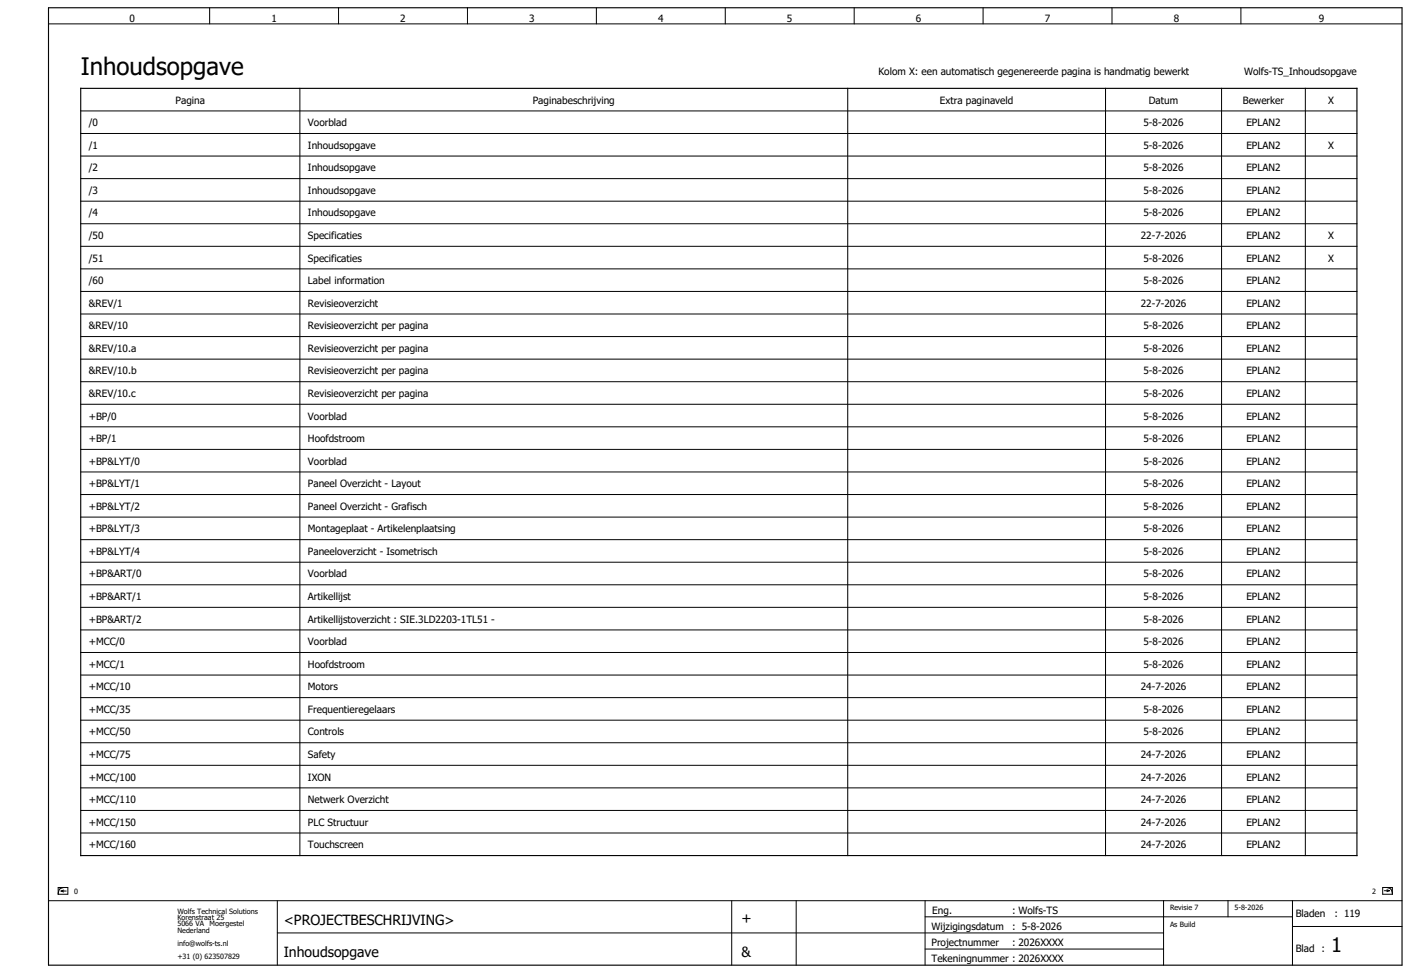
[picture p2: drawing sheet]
<svg xmlns="http://www.w3.org/2000/svg" width="438mm" height="302mm" viewBox="0 0 438 302" stroke-linecap="round" stroke-linejoin="round" font-family="sans-serif">
<g fill="none" stroke="#000" stroke-width=".31">
<path d="M15.1 7.4h420M65.1 2.4v5M105.1 2.4v5M145.1 2.4v5M185.1 2.4v5M225.1 2.4v5M265.1 2.4v5M305.1 2.4v5M345.1 2.4v5M385.1 2.4v5M25.1 34.4h396M93.1 27.4v238"/>
<path d="M263.1 27.4v238M343.1 27.4v238M379.1 27.4v238M405.1 27.4v238M25.1 48.4h396M25.1 41.4h396M25.1 55.4h396M25.1 62.4h396M25.1 76.4h396M25.1 69.4h396M25.1 97.4h396M25.1 90.4h396"/>
<path d="M25.1 83.4h396M25.1 104.4h396M25.1 118.4h396M25.1 111.4h396M25.1 132.4h396M25.1 139.4h396M25.1 125.4h396M25.1 146.4h396M25.1 153.4h396M25.1 160.4h396M25.1 174.4h396M25.1 167.4h396"/>
<path d="M25.1 188.4h396M25.1 181.4h396M25.1 195.4h396M25.1 209.4h396M25.1 202.4h396M25.1 216.4h396M25.1 230.4h396M25.1 237.4h396M25.1 223.4h396M25.1 244.4h396M25.1 258.4h396M25.1 251.4h396"/>
<path d="M15.1 279.4h420M18.1 275.3h3v2.1h-3zM19 276.4h1.6M19 276.4l.8 .3M19.8 276.1l-.8 .3M20.2 275.3a1.76 1.76 0 0 0-2.1 2.1M86.1 279.4v20M227.1 279.4v20M247.1 279.4v20M287.1 279.4v20M361.1 279.4v20M381.1 279.4v5"/>
<path d="M401.1 279.4v20M429.1 275.3h3v2.1h-3zM429.6 276.3h1.6M430 275.3a1.76 1.76 0 0 1 2.1 2.1M430.4 276l.8 .3M431.2 276.3l-.8 .3M86.1 289.4h275M287.1 284.4h114M287.1 294.4h74M401.1 287.4h34"/>
</g>
<path d="M15.1 2.4h420v297h-420zM25.1 27.4h396v238h-396z" fill="none" stroke="#000" stroke-width=".35"/>
<text font-size="7.5" x="25.1" y="23.4">Inhoudsopgave</text>
<text font-size="6.2" x="413.1" y="295.4">1</text>
<g font-size="4.3">
<text x="88.1" y="286.9">&lt;PROJECTBESCHRIJVING&gt;</text>
<text x="230.1" y="286.4">+</text>
<text x="88.1" y="296.9">Inhoudsopgave</text>
<text x="230.1" y="296.9">&amp;</text>
</g>
<g font-size="3.1">
<text x="40.2" y="6.8">0</text>
<text x="84.2" y="6.8">1</text>
<text x="124.2" y="6.8">2</text>
<text x="164.2" y="6.8">3</text>
<text x="204.2" y="6.8">4</text>
<text x="244.2" y="6.8">5</text>
<text x="284.2" y="6.8">6</text>
<text x="324.2" y="6.8">7</text>
<text x="364.2" y="6.8">8</text>
<text x="409.2" y="6.8">9</text>
<text x="272.6" y="23.4">Kolom X: een automatisch gegenereerde pagina is handmatig bewerkt</text>
<text x="386" y="23.4">Wolfs-TS_Inhoudsopgave</text>
<text x="54.5" y="32.1">Pagina</text>
<text x="165.3" y="32.1">Paginabeschrijving</text>
<text x="291.7" y="32.1">Extra paginaveld</text>
<text x="356.5" y="32.1">Datum</text>
<text x="385.6" y="32.1">Bewerker</text>
<text x="412.2" y="32.1">X</text>
<text x="27.6" y="39.1">/0</text>
<text x="95.6" y="39.1">Voorblad</text>
<text x="354.8" y="39.1">5-8-2026</text>
<text x="386.7" y="39.1">EPLAN2</text>
<text x="27.6" y="46.1">/1</text>
<text x="95.6" y="46.1">Inhoudsopgave</text>
<text x="354.8" y="46.1">5-8-2026</text>
<text x="386.7" y="46.1">EPLAN2</text>
<text x="412.2" y="46.1">X</text>
<text x="27.6" y="53.1">/2</text>
<text x="95.6" y="53.1">Inhoudsopgave</text>
<text x="354.8" y="53.1">5-8-2026</text>
<text x="386.7" y="53.1">EPLAN2</text>
<text x="27.6" y="60.1">/3</text>
<text x="95.6" y="60.1">Inhoudsopgave</text>
<text x="354.8" y="60.1">5-8-2026</text>
<text x="386.7" y="60.1">EPLAN2</text>
<text x="27.6" y="67.1">/4</text>
<text x="95.6" y="67.1">Inhoudsopgave</text>
<text x="354.8" y="67.1">5-8-2026</text>
<text x="386.7" y="67.1">EPLAN2</text>
<text x="27.6" y="74.1">/50</text>
<text x="95.6" y="74.1">Specificaties</text>
<text x="354" y="74.1">22-7-2026</text>
<text x="386.7" y="74.1">EPLAN2</text>
<text x="412.2" y="74.1">X</text>
<text x="27.6" y="81.1">/51</text>
<text x="95.6" y="81.1">Specificaties</text>
<text x="354.8" y="81.1">5-8-2026</text>
<text x="386.7" y="81.1">EPLAN2</text>
<text x="412.2" y="81.1">X</text>
<text x="27.6" y="88.1">/60</text>
<text x="95.6" y="88.1">Label information</text>
<text x="354.8" y="88.1">5-8-2026</text>
<text x="386.7" y="88.1">EPLAN2</text>
<text x="27.6" y="95.1">&amp;REV/1</text>
<text x="95.6" y="95.1">Revisieoverzicht</text>
<text x="354" y="95.1">22-7-2026</text>
<text x="386.7" y="95.1">EPLAN2</text>
<text x="27.6" y="102.1">&amp;REV/10</text>
<text x="95.6" y="102.1">Revisieoverzicht per pagina</text>
<text x="354.8" y="102.1">5-8-2026</text>
<text x="386.7" y="102.1">EPLAN2</text>
<text x="27.6" y="109.1">&amp;REV/10.a</text>
<text x="95.6" y="109.1">Revisieoverzicht per pagina</text>
<text x="354.8" y="109.1">5-8-2026</text>
<text x="386.7" y="109.1">EPLAN2</text>
<text x="27.6" y="116.1">&amp;REV/10.b</text>
<text x="95.6" y="116.1">Revisieoverzicht per pagina</text>
<text x="354.8" y="116.1">5-8-2026</text>
<text x="386.7" y="116.1">EPLAN2</text>
<text x="27.6" y="123.1">&amp;REV/10.c</text>
<text x="95.6" y="123.1">Revisieoverzicht per pagina</text>
<text x="354.8" y="123.1">5-8-2026</text>
<text x="386.7" y="123.1">EPLAN2</text>
<text x="27.6" y="130.1">+BP/0</text>
<text x="95.6" y="130.1">Voorblad</text>
<text x="354.8" y="130.1">5-8-2026</text>
<text x="386.7" y="130.1">EPLAN2</text>
<text x="27.6" y="137.1">+BP/1</text>
<text x="95.6" y="137.1">Hoofdstroom</text>
<text x="354.8" y="137.1">5-8-2026</text>
<text x="386.7" y="137.1">EPLAN2</text>
<text x="27.6" y="144.1">+BP&amp;LYT/0</text>
<text x="95.6" y="144.1">Voorblad</text>
<text x="354.8" y="144.1">5-8-2026</text>
<text x="386.7" y="144.1">EPLAN2</text>
<text x="27.6" y="151.1">+BP&amp;LYT/1</text>
<text x="95.6" y="151.1">Paneel Overzicht - Layout</text>
<text x="354.8" y="151.1">5-8-2026</text>
<text x="386.7" y="151.1">EPLAN2</text>
<text x="27.6" y="158.1">+BP&amp;LYT/2</text>
<text x="95.6" y="158.1">Paneel Overzicht - Grafisch</text>
<text x="354.8" y="158.1">5-8-2026</text>
<text x="386.7" y="158.1">EPLAN2</text>
<text x="27.6" y="165.1">+BP&amp;LYT/3</text>
<text x="95.6" y="165.1">Montageplaat - Artikelenplaatsing</text>
<text x="354.8" y="165.1">5-8-2026</text>
<text x="386.7" y="165.1">EPLAN2</text>
<text x="27.6" y="172.1">+BP&amp;LYT/4</text>
<text x="95.6" y="172.1">Paneeloverzicht - Isometrisch</text>
<text x="354.8" y="172.1">5-8-2026</text>
<text x="386.7" y="172.1">EPLAN2</text>
<text x="27.6" y="179.1">+BP&amp;ART/0</text>
<text x="95.6" y="179.1">Voorblad</text>
<text x="354.8" y="179.1">5-8-2026</text>
<text x="386.7" y="179.1">EPLAN2</text>
<text x="27.6" y="186.1">+BP&amp;ART/1</text>
<text x="95.6" y="186.1">Artikellijst</text>
<text x="354.8" y="186.1">5-8-2026</text>
<text x="386.7" y="186.1">EPLAN2</text>
<text x="27.6" y="193.1">+BP&amp;ART/2</text>
<text x="95.6" y="193.1">Artikellijstoverzicht : SIE.3LD2203-1TL51 -</text>
<text x="354.8" y="193.1">5-8-2026</text>
<text x="386.7" y="193.1">EPLAN2</text>
<text x="27.6" y="200.1">+MCC/0</text>
<text x="95.6" y="200.1">Voorblad</text>
<text x="354.8" y="200.1">5-8-2026</text>
<text x="386.7" y="200.1">EPLAN2</text>
<text x="27.6" y="207.1">+MCC/1</text>
<text x="95.6" y="207.1">Hoofdstroom</text>
<text x="354.8" y="207.1">5-8-2026</text>
<text x="386.7" y="207.1">EPLAN2</text>
<text x="27.6" y="214.1">+MCC/10</text>
<text x="95.6" y="214.1">Motors</text>
<text x="354" y="214.1">24-7-2026</text>
<text x="386.7" y="214.1">EPLAN2</text>
<text x="27.6" y="221.1">+MCC/35</text>
<text x="95.6" y="221.1">Frequentieregelaars</text>
<text x="354.8" y="221.1">5-8-2026</text>
<text x="386.7" y="221.1">EPLAN2</text>
<text x="27.6" y="228.1">+MCC/50</text>
<text x="95.6" y="228.1">Controls</text>
<text x="354.8" y="228.1">5-8-2026</text>
<text x="386.7" y="228.1">EPLAN2</text>
<text x="27.6" y="235.1">+MCC/75</text>
<text x="95.6" y="235.1">Safety</text>
<text x="354" y="235.1">24-7-2026</text>
<text x="386.7" y="235.1">EPLAN2</text>
<text x="27.6" y="242.1">+MCC/100</text>
<text x="95.6" y="242.1">IXON</text>
<text x="354" y="242.1">24-7-2026</text>
<text x="386.7" y="242.1">EPLAN2</text>
<text x="27.6" y="249.1">+MCC/110</text>
<text x="95.6" y="249.1">Netwerk Overzicht</text>
<text x="354" y="249.1">24-7-2026</text>
<text x="386.7" y="249.1">EPLAN2</text>
<text x="27.6" y="256.1">+MCC/150</text>
<text x="95.6" y="256.1">PLC Structuur</text>
<text x="354" y="256.1">24-7-2026</text>
<text x="386.7" y="256.1">EPLAN2</text>
<text x="27.6" y="263.1">+MCC/160</text>
<text x="95.6" y="263.1">Touchscreen</text>
<text x="354" y="263.1">24-7-2026</text>
<text x="386.7" y="263.1">EPLAN2</text>
<text x="289.3" y="283.4">Eng.</text>
<text x="314.1" y="283.4">: Wolfs-TS</text>
<text x="402.1" y="284.4">Bladen</text>
<text x="414.1" y="284.4">: 119</text>
<text x="289.1" y="288.4">Wijzigingsdatum</text>
<text x="289.1" y="293.4">Projectnummer</text>
<text x="314.1" y="288.4">: 5-8-2026</text>
<text x="314.1" y="293.4">: 2026XXXX</text>
<text x="289.1" y="298.4">Tekeningnummer : 2026XXXX</text>
<text x="402.1" y="295.4">Blad :</text>
</g>
<g font-size="2.2">
<text x="23.1" y="277.4">0</text>
<text x="425.8" y="277.4">2</text>
<text x="55.1" y="283.4">Wolfs Technical Solutions</text>
<text x="55.1" y="285.4">Korenstraat 25</text>
<text x="55.1" y="287.4">5066 VA</text>
<text x="65.1" y="287.4">Moergestel</text>
<text x="363.1" y="282.4">Revisie 7</text>
<text x="363.1" y="287.6">As Build</text>
<text x="383.1" y="282.4">5-8-2026</text>
<text x="55.1" y="289.4">Nederland</text>
<text x="55.1" y="293.4">info@wolfs-ts.nl</text>
<text x="55.1" y="297.4">+31 (0) 623507829</text>
</g>
</svg>
